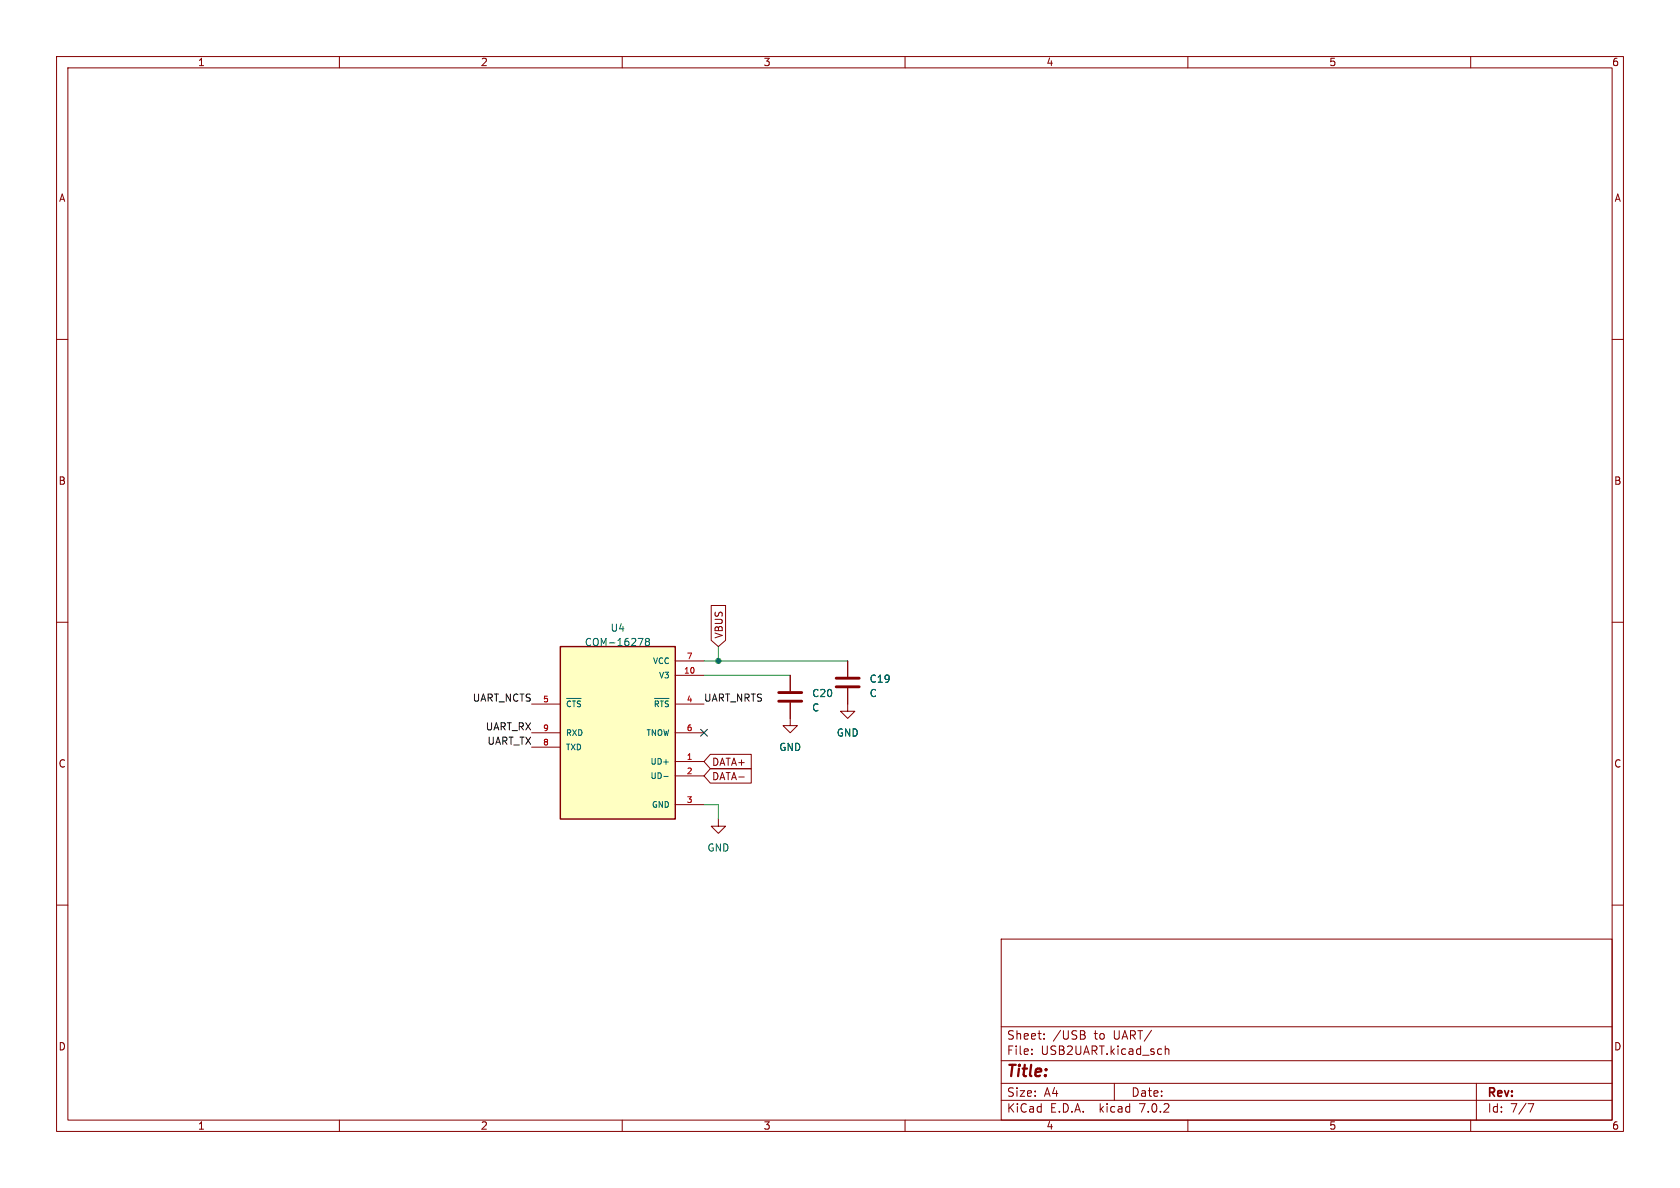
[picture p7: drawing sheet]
<svg xmlns="http://www.w3.org/2000/svg" width="297mm" height="210mm" viewBox="0 0 297 210" stroke-linecap="round" stroke-linejoin="round" font-family="sans-serif">
<g fill="none" stroke="#840000" stroke-width=".18">
<path d="M10 10h277v190h-277zM12 12h273v186h-273zM60 10v2M110 10v2M160 10v2M210 10v2M260 10v2M10 60h2M285 60h2M10 110h2M119.4 119.4h5.1M119.4 116.8h5.1"/>
<path d="M125.7 107h2.6v6.2l-1.3 1.1-1.3-1.1zM139.7 119.4v2.8M149.9 116.8v2.8M285 110h2M94 124.5h5.1M94 129.5h5.1M94 132.1h5.1M119.4 134.6h5.1M119.4 137.2h5.1M119.4 124.5h5.1M119.4 129.5h5.1M125.6 133.3h7.2v2.6h-7.2l-1.1-1.3z"/>
<path d="M125.6 135.9h7.2v2.5h-7.2l-1.1-1.2zM139.7 124.2v4.1h1.3l-1.3 1.2-1.3-1.2h1.3M149.9 121.7v4h1.2l-1.2 1.3-1.3-1.3h1.3M10 160h2M119.4 142.2h5.1M127 144.8v1.3h1.3l-1.3 1.2-1.3-1.2h1.3M285 160h2M177 166h108v32h-108zM60 198v2M110 198v2M160 198v2M177 194.5h108"/>
<path d="M177 191.5h108M177 187.5h108M177 181.5h108M182.4 186.3v.1M182.4 185.5v.1M184.6 183.6v.1M184.6 182.8v.1M191.5 182.9a.4 .4 0 0 1 .4 .4 .4 .4 0 0 1-.3 .4M191.6 182.3l.2 .2-.2 .3M197 191.5v3M206 184.9v1.5M206 185.5l.2-.1 .4 .1v.9"/>
<path d="M210 198v2M260 198v2M261 191.5v6.5M270.1 195.1h1l-.6 1.5"/>
</g>
<path d="M99.1 114.3h20.3v30.5h-20.3z" fill="#ffffc2" stroke="#ffffc2" stroke-width=".18"/>
<path d="M99.1 114.3h20.3v30.5h-20.3z" fill="none" stroke="#840000" stroke-width=".25"/>
<g fill="none" stroke="#006464" stroke-width=".18">
<path d="M112.8 112.9h.9l-.6 1.2M114.3 113.4l-.2-.2 .2-.3h.3l.2 .2-.2 .3M114.3 113.4l-.2 .2v.4l.2 .1h.3l.2-.2v-.3l-.2-.2M114.3 113.4h.3M100.2 123.5h2.5M100.9 124l-.3-.1-.3 .3M101.2 123.9h.6M101.5 123.9v1M102.6 124l-.3-.1-.2 .3M115.7 123.5h2.6M116.4 124.3l-.1-.3-.5-.1v1M116.7 123.9h.6"/>
<path d="M117 123.9v1M117.3 137.2h.8M118.2 124l-.4-.1-.2 .3"/>
</g>
<path d="M147.8 119.9h4.1M137.7 124h4M137.7 122.4h4M147.8 121.4h4.1" fill="none" stroke="#840000" stroke-width=".51"/>
<path d="M124.5 116.8h25.4M124.5 119.4h15.2M127 114.3v2.5M124.5 142.2h2.5v2.6" fill="none" stroke="#009600" stroke-width=".18"/>
<path d="M123.9 128.9l1.2 1.2M125.1 128.9l-1.2 1.2" fill="none" stroke="#000084" stroke-width=".18"/>
<circle cx="127" cy="116.8" r=".46" fill="#009600" stroke="#009600" stroke-width=".18"/>
<text font-size="2.8" fill="#840000" x="178" y="190.8">Title:</text>
<g font-size="2.1" fill="#840000">
<text x="178" y="183.9">Sheet:</text>
<text x="186.2" y="183.9">/USB</text>
<text x="193.4" y="183.9">to</text>
<text x="196.9" y="183.9">UART/</text>
<text x="178" y="186.6">File:</text>
<text x="184" y="186.6">USB2UART.kicad_sch</text>
<text x="178" y="196.8">KiCad</text>
<text x="178" y="194">Size:</text>
<text x="184.6" y="194">A4</text>
<text x="185.7" y="196.8">E.D.A.</text>
<text x="194.4" y="196.8">kicad</text>
<text x="200" y="194">Date:</text>
<text x="201.5" y="196.8">7.0.2</text>
<text x="263" y="194.2">Rev:</text>
<text x="263" y="196.8">Id:</text>
<text x="267" y="196.8">7/7</text>
</g>
<g font-size="1.8" fill="#840000">
<text x="35" y="11.8">1</text>
<text x="85" y="11.8">2</text>
<text x="135" y="11.8">3</text>
<text x="185" y="11.8">4</text>
<text x="235" y="11.8">5</text>
<text x="285" y="11.8">6</text>
<text x="10.4" y="35.8">A</text>
<text x="285.4" y="35.8">A</text>
<text x="10.3" y="85.8">B</text>
<text x="285.3" y="85.8">B</text>
<text x="127.9" y="112.9" transform="rotate(-90 127.9 112.9)">VBUS</text>
<text x="10.3" y="135.8">C</text>
<text x="125.9" y="135.5">DATA+</text>
<text x="285.3" y="135.8">C</text>
<text x="125.9" y="138.1">DATA-</text>
<text x="10.3" y="185.8">D</text>
<text x="285.3" y="185.8">D</text>
<text x="35" y="199.8">1</text>
<text x="85" y="199.8">2</text>
<text x="135" y="199.8">3</text>
<text x="185" y="199.8">4</text>
<text x="235" y="199.8">5</text>
<text x="285" y="199.8">6</text>
</g>
<g font-size="1.8" fill="#006464">
<text x="107.9" y="111.8">U4</text>
<text x="103.3" y="114.4">COM-16278</text>
<text x="143.5" y="123.4">C20</text>
<text x="143.5" y="125.9">C</text>
<text x="153.7" y="120.8">C19</text>
<text x="153.7" y="123.4">C</text>
<text x="147.9" y="130.4">GND</text>
<text x="137.7" y="132.9">GND</text>
<text x="125" y="150.7">GND</text>
</g>
<g font-size="1.8" fill="#0f0f0f">
<text x="83.5" y="124.1">UART_NCTS</text>
<text x="124.5" y="124.1">UART_NRTS</text>
<text x="85.7" y="129.2">UART_RX</text>
<text x="86.1" y="131.7">UART_TX</text>
</g>
<g font-size="1.4" fill="#006464">
<text x="115.3" y="117.5">VCC</text>
<text x="100.1" y="125.6">~{CTS}</text>
<text x="115.4" y="125.6">~{RTS}</text>
<text x="116.3" y="120.1">V3</text>
<text x="100.1" y="130.2">RXD</text>
<text x="114.1" y="130.2">TNOW</text>
<text x="100.1" y="132.8">TXD</text>
<text x="114.8" y="135.3">UD+</text>
<text x="114.8" y="137.9">UD-</text>
<text x="115.1" y="142.9">GND</text>
</g>
<g font-size="1.4" fill="#a90000">
<text x="120.9" y="119.1">10</text>
<text x="121.3" y="116.6">7</text>
<text x="95.9" y="124.2">5</text>
<text x="121.3" y="124.2">4</text>
<text x="95.9" y="131.8">8</text>
<text x="95.9" y="129.3">9</text>
<text x="121.3" y="129.3">6</text>
<text x="121.3" y="134.4">1</text>
<text x="121.3" y="136.9">2</text>
<text x="121.3" y="142">3</text>
</g>
</svg>
